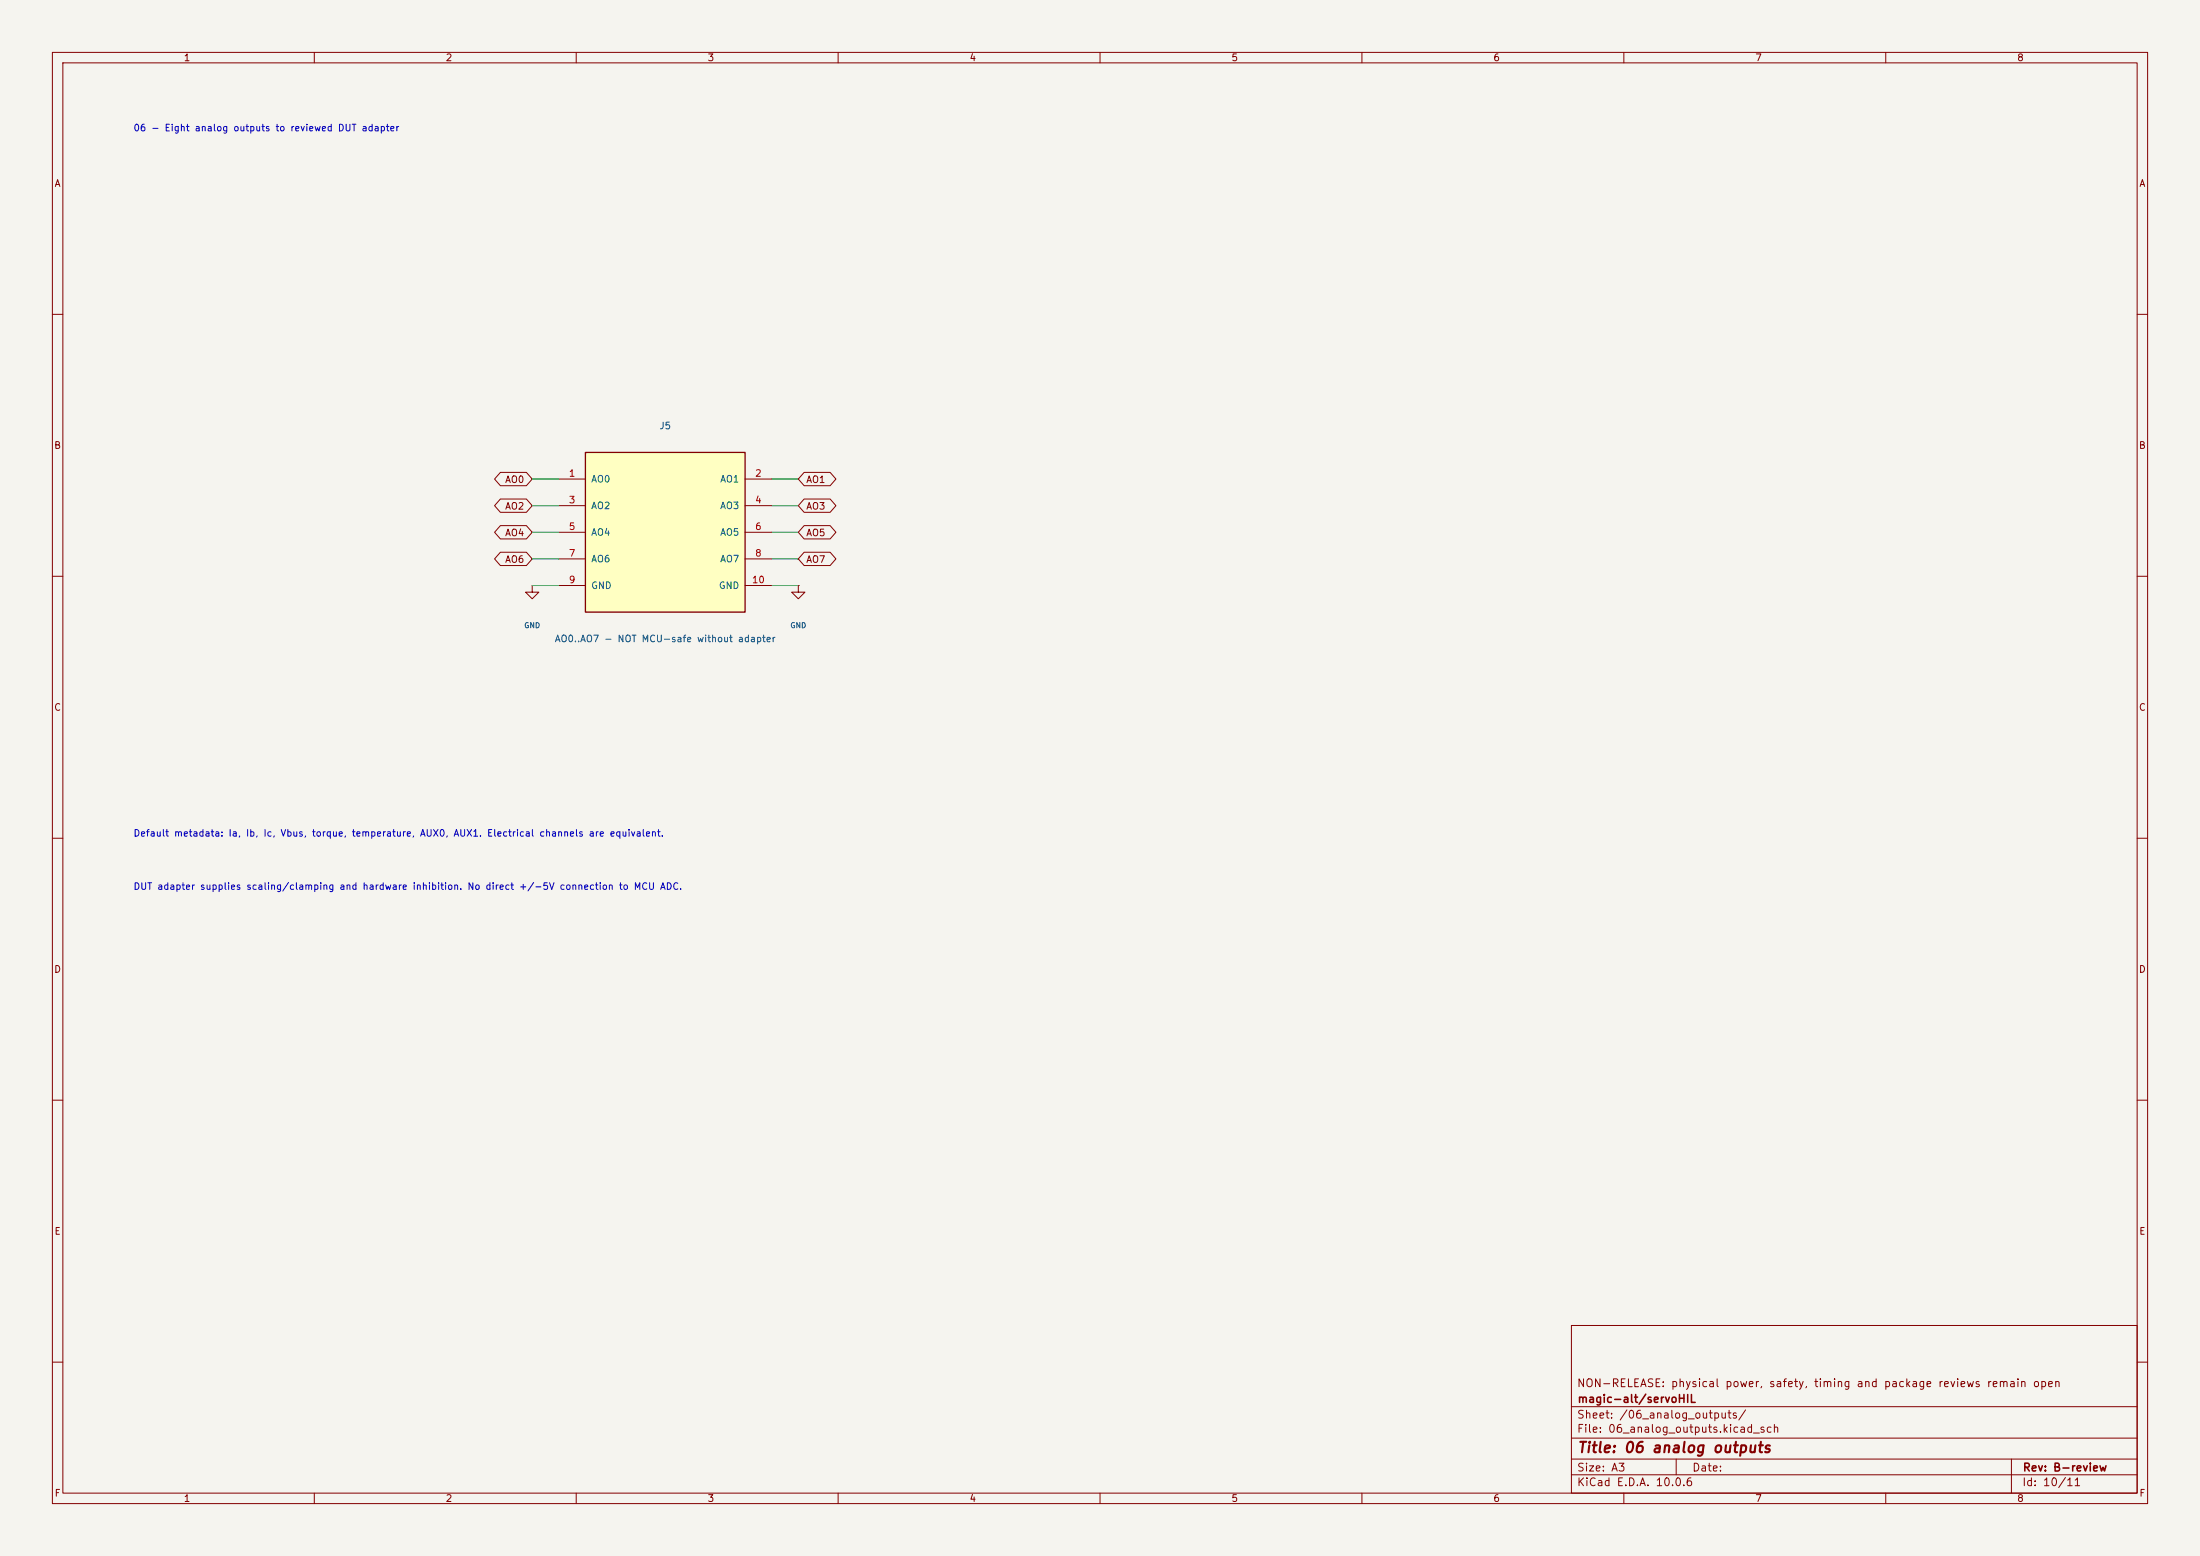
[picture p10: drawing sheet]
<svg xmlns="http://www.w3.org/2000/svg" width="420mm" height="297mm" viewBox="0 0 420 297" stroke-linecap="round" stroke-linejoin="round" font-family="sans-serif">
<path d="M0 0h420v297h-420z" fill="#f5f4ef" stroke="#f5f4ef" stroke-width=".19"/>
<g fill="none" stroke="#840000" stroke-width=".19">
<path d="M10 10h400v277h-400zM12 12h396v273h-396zM60 10v2M110 10v2M160 10v2M210 10v2M260 10v2M310 10v2M360 10v2M10 60h2M408 60h2M10 110h2"/>
<path d="M152.4 111.8v1.2h1.3l-1.3 1.3-1.3-1.3h1.3M152.4 111.8h.1M408 110h2M10 160h2M408 160h2M10 210h2M408 210h2M300 253h108v32h-108zM10 260h2M300 278.5h108M300 274.5h108M300 268.5h108"/>
<path d="M320 278.5v3M384 278.5v6.5M408 260h2M60 285v2M110 285v2M160 285v2M210 285v2M260 285v2M300 281.5h108M310 285v2M360 285v2"/>
</g>
<path d="M111.8 86.4h30.4v30.4h-30.4z" fill="#ffffc2"/>
<path d="M111.8 86.4h30.4v30.4h-30.4z" fill="none" stroke="#840000" stroke-width=".25"/>
<g fill="none" stroke="#840000" stroke-width=".19">
<path d="M95.5 90.2h5l1.1 1.2-1.1 1.3h-5l-1.1-1.3zM95.5 95.2h5l1.1 1.3-1.1 1.3h-5l-1.1-1.3zM106.7 91.4h5.1M106.7 96.5h5.1M142.2 91.4h5.1M142.2 96.5h5.1M153.5 90.2h5l1.1 1.2-1.1 1.3h-5l-1.1-1.3zM153.5 95.2h5l1.1 1.3-1.1 1.3h-5l-1.1-1.3zM95.5 100.3h5l1.1 1.3-1.1 1.3h-5l-1.1-1.3zM95.5 105.4h5l1.1 1.3-1.1 1.3h-5l-1.1-1.3zM101.6 111.8v1.2h1.3l-1.3 1.3-1.3-1.3h1.3M101.6 111.8h.1"/>
<path d="M106.7 101.6h5.1M106.7 106.7h5.1M106.7 111.8h5.1M142.2 101.6h5.1M142.2 106.7h5.1M142.2 111.8h5.1M153.5 105.4h5l1.1 1.3-1.1 1.3h-5l-1.1-1.3zM153.5 100.3h5l1.1 1.3-1.1 1.3h-5l-1.1-1.3z"/>
</g>
<path d="M101.6 91.4h5.1M101.6 96.5h5.1M147.3 91.4h5.1M147.3 96.5h5.1M101.6 111.8h5.1M101.6 106.7h5.1M101.6 101.6h5.1M147.3 111.8h5.1M147.3 106.7h5.1M147.3 101.6h5.1" fill="none" stroke="#009600" stroke-width=".19"/>
<text font-size="2" fill="#840000" x="301" y="277.8">Title: 06 analog outputs</text>
<g font-size="1.5" fill="#840000">
<text x="300.9" y="265.1">NON-RELEASE: physical power, safety, timing and package reviews remain open</text>
<text x="301" y="268.1">magic-alt/servoHIL</text>
<text x="300.9" y="273.8">File: 06_analog_outputs.kicad_sch</text>
<text x="300.9" y="271.1">Sheet: /06_analog_outputs/</text>
<text x="300.9" y="281.2">Size: A3</text>
<text x="322.9" y="281.2">Date:</text>
<text x="386" y="281.2">Rev: B-review</text>
<text x="300.9" y="284">KiCad E.D.A. 10.0.6</text>
<text x="385.9" y="284">Id: 10/11</text>
</g>
<g font-size="1.3" fill="#840000">
<text x="35" y="12">1</text>
<text x="85" y="12">2</text>
<text x="135" y="12">3</text>
<text x="185" y="12">4</text>
<text x="235" y="12">5</text>
<text x="285" y="12">6</text>
<text x="335" y="12">7</text>
<text x="385" y="12">8</text>
<text x="10.3" y="36">A</text>
<text x="408.3" y="36">A</text>
<text x="10.2" y="86">B</text>
<text x="408.2" y="86">B</text>
<text x="96.3" y="92.5">AO0</text>
<text x="153.8" y="92.5">AO1</text>
<text x="96.3" y="97.6">AO2</text>
<text x="153.8" y="97.6">AO3</text>
<text x="96.3" y="102.7">AO4</text>
<text x="96.3" y="107.7">AO6</text>
<text x="153.8" y="107.7">AO7</text>
<text x="153.8" y="102.7">AO5</text>
<text x="10.2" y="136">C</text>
<text x="408.2" y="136">C</text>
<text x="10.2" y="186">D</text>
<text x="408.2" y="186">D</text>
<text x="10.3" y="236">E</text>
<text x="408.3" y="236">E</text>
<text x="10.3" y="286">F</text>
<text x="35" y="287">1</text>
<text x="85" y="287">2</text>
<text x="135" y="287">3</text>
<text x="185" y="287">4</text>
<text x="235" y="287">5</text>
<text x="285" y="287">6</text>
<text x="335" y="287">7</text>
<text x="385" y="287">8</text>
<text x="408.3" y="286">F</text>
</g>
<g font-size="1.3" fill="#0000c2">
<text x="25.4" y="25.4">06 - Eight analog outputs to reviewed DUT adapter</text>
<text x="25.4" y="160">Default metadata: Ia, Ib, Ic, Vbus, torque, temperature, AUX0, AUX1. Electrical channels are equivalent.</text>
<text x="25.4" y="170.2">DUT adapter supplies scaling/clamping and hardware inhibition. No direct +/-5V connection to MCU ADC.</text>
</g>
<g font-size="1.3" fill="#006464">
<text x="125.8" y="82.2">J5</text>
<text x="112.7" y="92.4">AO0</text>
<text x="137.4" y="92.4">AO1</text>
<text x="112.7" y="97.5">AO2</text>
<text x="137.4" y="97.5">AO3</text>
<text x="112.7" y="102.6">AO4</text>
<text x="112.7" y="107.6">AO6</text>
<text x="137.4" y="102.6">AO5</text>
<text x="137.4" y="107.6">AO7</text>
<text x="112.7" y="112.7">GND</text>
<text x="137.1" y="112.7">GND</text>
<text x="105.8" y="122.9">AO0..AO7 - NOT MCU-safe without adapter</text>
</g>
<g font-size="1.3" fill="#a90000">
<text x="108.5" y="91.3">1</text>
<text x="144" y="91.3">2</text>
<text x="108.5" y="96.4">3</text>
<text x="108.5" y="101.5">5</text>
<text x="144" y="96.4">4</text>
<text x="144" y="101.5">6</text>
<text x="108.5" y="106.5">7</text>
<text x="144" y="106.5">8</text>
<text x="108.5" y="111.6">9</text>
<text x="143.4" y="111.6">10</text>
</g>
<g font-size="1" fill="#006464">
<text x="100" y="120.1">GND</text>
<text x="150.8" y="120.1">GND</text>
</g>
</svg>
